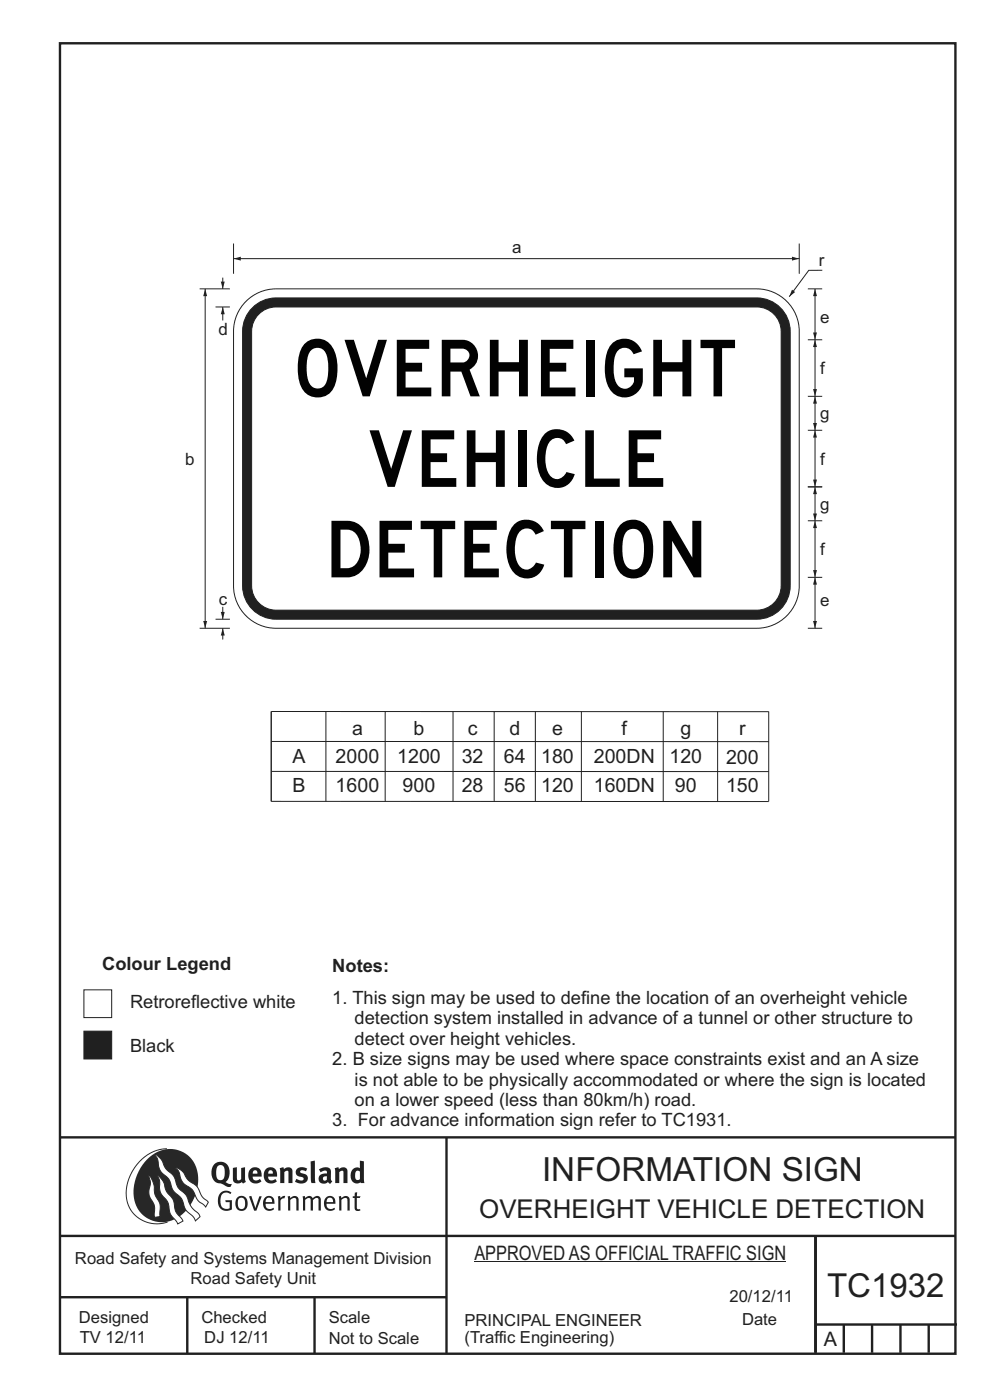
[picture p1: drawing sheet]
<svg xmlns="http://www.w3.org/2000/svg" width="210mm" height="297mm" viewBox="0 0 210 297" stroke-linecap="round" stroke-linejoin="round" font-family="sans-serif">
<g fill="none" stroke="#231f20" stroke-width=".51">
<path d="M12.7 9.2h190v278h-190zM12.7 241.3h190M94.7 241.4v45.8M12.7 275.2h82M12.7 262.2h190.1M39.7 275.2v12M66.7 275.2v12M173 262.1v24.9M173 281h30M179 281v6M185 281v6M191 281v6"/>
<path d="M197 281v6"/>
</g>
<path d="M35.4 243.7a9.5 9.5 0 0 0-8.6 10.4 6.5 6.5 0 0 0 8.8 5.1" fill="none" stroke="#2a2723" stroke-width=".21"/>
<path d="M31.3 245.9a6.1 6.1 0 0 1 7.3-1.6 6.1 6.1 0 0 1 3.4 6.6 8.8 8.8 0 0 1-7.2 8.4 6.1 6.1 0 0 1-6.4-7.5 10.5 10.5 0 0 1 2.9-5.9z" fill-rule="evenodd" fill="#2a2723"/>
<g fill="#fff" stroke="#2a2723" stroke-width=".21">
<path d="M31.6 249.3l.3 .3 .6 1.2 .4 2.6 1 2 .1 2.7-1.2 .1-.1-2.4-.9-1.8-.2-.7 .3-2.4z" fill-rule="evenodd"/>
<path d="M37.2 247.7l.5 .1 .9 .6 1.3 1.9 1.9 1.5 1.1 2.1 1.3 1.2-.6 1-1.6-1.5-1.2-2.2-2-1.5-.5-.9-.4-1.5z" fill-rule="evenodd"/>
<path d="M32.8 244.9l.4 .1 .9 .8 1 2.1 1.7 1.5 1 2.5 1.6 1.6 1.2 2.5 1.6 1.6 .2 .5-.9 .9-.5-.9-1.6-1.5-1-2.4-1.7-1.7-.9-2.4-1.8-1.7-.3-.9-.3-1.6z" fill-rule="evenodd"/>
<path d="M33.4 249.4l.5 .3 .7 .9 .7 2.1 1.5 1.9 .5 2.5 1.5 1.8v.1l-1.1 .6-1.6-2.1-.6-2.5-1.4-1.9-.3-1v-1.6z" fill-rule="evenodd"/>
</g>
<g fill="#231f20">
<path d="M46.8 253.1l.5-.4 .7-.1 .6 .1 .5 .3-.2 .3-.9-.3-.8 .2-.3 .7-.1 1.1 .1 .6 .3 .5 .5 .3h.6l.4-.1v-1.3h-.8l-.1-.4h1.4v2l-.7 .2-.8 .1-.6-.3-.5-.4-.3-.8-.1-1 .2-.7z" fill-rule="evenodd"/>
<path d="M50.7 254.3l.7-.2 .5 .5 .1 1.2-.2 .4-.3 .2h-.5l-.4-.3-.2-1.1zM50.4 254l-.5 1.1 .3 1.2 .7 .5 1-.1 .4-.4 .2-.5v-.8l-.2-.7-.3-.4-.5-.2h-.6z" fill-rule="evenodd"/>
<path d="M52.8 253.8l.5-.1 .9 2.6 .8-2.5h.5l-1.1 3h-.5z" fill-rule="evenodd"/>
<path d="M56.6 254.2l.4-.1 .4 .1 .2 .3 .1 .5h-1.4zM56.2 254l-.4 1v.7l.3 .6 .4 .4 .5 .2 1.1-.3 .1-.1-.2-.3-.6 .3-.7-.2-.3-.2-.1-.6v-.1h1.9l-.2-1.2-.8-.5-.5 .1z" fill-rule="evenodd"/>
<path d="M58.9 253.8l.5-.1 .1 .5 .4-.4 .6-.1-.2 .5-.4 .1-.4 .3v2.2h-.5z" fill-rule="evenodd"/>
<path d="M61 253.8l.5-.1a.24 .24 0 0 0 .1 .4 .24 .24 0 0 0 .3-.2l.8-.2 .6 .5v2.6h-.4l-.1-2.3-.1-.3-.3-.1-.8 .5v2.2h-.5z" fill-rule="evenodd"/>
<path d="M64.2 253.8l.4-.1a.23 .23 0 0 0 .2 .4 .23 .23 0 0 0 .3-.2l.5-.2 .6 .2a.23 .23 0 0 0 .2 .2 .23 .23 0 0 0 .2-.1l.8-.3 .6 .4 .1 2.7h-.5v-2.3l-.1-.3-.3-.1-.8 .5v2.2h-.5v-2.3l-.1-.3-.3-.1-.8 .4v2.3h-.4z" fill-rule="evenodd"/>
<path d="M69.5 254.2l.5-.1 .4 .1 .3 .8h-1.4zM69.2 254l-.5 1 .1 .7 .2 .6 .4 .4 .4 .2 1.1-.3 .2-.1-.2-.3-.6 .3-.7-.2-.3-.4v-.5h1.9l-.2-1.2-.4-.3-.5-.2-.5 .1z" fill-rule="evenodd"/>
<path d="M71.8 253.8l.5-.1a.24 .24 0 0 0 .1 .4 .24 .24 0 0 0 .4-.2l.7-.2 .6 .5 .1 2.6h-.5v-2.3l-.1-.3-.3-.1-.9 .5v2.2h-.4z" fill-rule="evenodd"/>
<path d="M75.3 253l.5-.1-.1 .9h.8l-.2 .3h-.6v2.2l.2 .2h.5v.3l-.2 .1-.6-.1-.4-.3v-2.4h-.4v-.3h.4z" fill-rule="evenodd"/>
<path d="M46.2 247.4l.4-.2h.4l.6 .6v1.8l-.2 .5-.3 .2h-.8l-.3-.6-.1-1.5zM45.5 246.9l-.4 .7-.2 .8v1l.3 .9 .7 .6 1 .2 1.6 .7 .4-.1 .3-.5h-.6l-.8-.4 .7-1 .2-1.5a1.91 1.91 0 0 0-1.1-1.7 1.91 1.91 0 0 0-2.1 .3z" fill-rule="evenodd"/>
<path d="M49.4 247.8l.8-.2 .1 2.5 .1 .2 .3 .1 .5-.3v-2.3l.8-.2v2.6l.2 .5-.7 .3a.39 .39 0 0 0-.7 0h-.8l-.5-.4z" fill-rule="evenodd"/>
<path d="M53.8 248.4l.3-.1h.3l.2 .7h-1zM53.1 248l-.3 .5-.1 .8v.7l.4 .6 .5 .4 .6 .1 .7-.1 .6-.4-.4-.5-.4 .3h-.5l-.4-.2-.2-.3v-.3h1.9l-.1-1-.3-.6-1-.4-.5 .1z" fill-rule="evenodd"/>
<path d="M57.1 248.4l.2-.1h.4l.2 .7h-1zM56.4 248l-.3 .6-.2 .8 .2 .7 .3 .5 .5 .4 .6 .1 .6-.1 .6-.4-.3-.5-.6 .3h-.5l-.4-.6v-.2h1.9l-.1-1-.3-.6-.5-.3-.5-.1-.5 .1z" fill-rule="evenodd"/>
<path d="M59.3 247.8l.8-.2 .1 .4 1-.4 .7 .3 .1 .5v2.6h-.8v-2.3l-.3-.3-.6 .3v2.3h-.9z" fill-rule="evenodd"/>
<path d="M63 248l.9-.4 1.3 .3-.3 .6-.9-.2-.3 .2 .1 .3 1 .3 .4 .4v.8l-.4 .6-1.1 .2-1.1-.4 .3-.6 1 .3h.3l.2-.3-.1-.3-1-.3-.4-.3-.2-.6z" fill-rule="evenodd"/>
<path d="M68.6 249.7l.7-.2v.7l-.3 .3-.3-.1-.2-.3zM67.7 248.1l.3 .6 .8-.4 .5 .2a.35 .35 0 0 1 0 .5 .35 .35 0 0 1-.5 0l-1 .4-.2 .9 .2 .4 .3 .3h1.1a.49 .49 0 0 1 .8 .2l.5-.6-.3-.4v-1.7l-.2-.5-.4-.3-.6-.1z" fill-rule="evenodd"/>
<path d="M71 247.8l.8-.2 .1 .4 1-.4 .6 .3 .2 .5v2.6h-.8v-2.3l-.3-.3-.6 .3v2.3h-.9z" fill-rule="evenodd"/>
<path d="M75.6 248.5l.3-.1 .4 .2v1.5l-.3 .2-.4-.1-.2-.3v-.9zM76.3 246.2v1.3a.19 .19 0 0 1 0 .3 .19 .19 0 0 1-.3-.1l-.8 .1-.6 .5-.2 .9 .1 1 .3 .5 .6 .3h.6l.5-.2v.2h.8l-.1-4.6z" fill-rule="evenodd"/>
<path d="M65.9 246.4l.9-.2 .1 4.8h-.8l-.1-.3z" fill-rule="evenodd"/>
</g>
<path d="M100.6 267.7h66.2" fill="none" stroke="#231f20" stroke-width=".21"/>
<path d="M17.8 218.8h5.9v5.8h-5.9z" fill-rule="evenodd" fill="#231f20" stroke="#231f20" stroke-width=".21"/>
<path d="M17.8 210h5.9v5.9h-5.9z" fill-rule="evenodd" fill="#fff" stroke="#231f20" stroke-width=".21"/>
<path d="M172.9 122.5v10.8" fill="none" stroke="#231f20" stroke-width=".21"/>
<g fill="#231f20">
<path d="M172.5 131.7h.8l-.4 1.6z"/>
<path d="M172.9 122.5l.4 1.5h-.8z"/>
</g>
<path d="M171.4 72.1h3M171.4 91.3h3M171.4 84.1h3M171.4 110.5h3M171.4 103.3h3M172.9 110.5v12M171.4 133.3h3M171.4 122.5h3" fill="none" stroke="#231f20" stroke-width=".21"/>
<g fill="#231f20">
<path d="M172.5 120.9h.8l-.4 1.6z"/>
<path d="M172.9 110.5l.4 1.5h-.8z"/>
</g>
<path d="M172.9 91.3v12" fill="none" stroke="#231f20" stroke-width=".21"/>
<g fill="#231f20">
<path d="M172.5 101.7h.8l-.4 1.6z"/>
<path d="M172.9 91.3l.4 1.5h-.8z"/>
</g>
<path d="M172.9 72.1v12" fill="none" stroke="#231f20" stroke-width=".21"/>
<g fill="#231f20">
<path d="M172.5 82.5h.8l-.4 1.6z"/>
<path d="M172.9 72.1l.4 1.5h-.8z"/>
</g>
<path d="M49.5 51.7v6.4M49.5 54.9h120" fill="none" stroke="#231f20" stroke-width=".21"/>
<g fill="#231f20">
<path d="M49.5 54.9l1.6-.4v.8z"/>
<path d="M168 54.5l1.5 .4-1.5 .4z"/>
</g>
<path d="M174.4 57.3l-2.8 .1-4.2 5.5M171.4 103.3h3" fill="none" stroke="#231f20" stroke-width=".21"/>
<path d="M168 61.5l.7 .5-1.3 .9z" fill="#231f20"/>
<path d="M172.9 103.3v7.2" fill="none" stroke="#231f20" stroke-width=".21"/>
<g fill="#231f20">
<path d="M172.9 103.3l.4 1.5h-.8z"/>
<path d="M172.5 108.9h.8l-.4 1.6z"/>
</g>
<path d="M172.9 84.1v7.2" fill="none" stroke="#231f20" stroke-width=".21"/>
<g fill="#231f20">
<path d="M172.9 84.1l.4 1.5h-.8z"/>
<path d="M172.5 89.7h.8l-.4 1.6z"/>
</g>
<path d="M169.5 51.7v6.4M171.4 61.3h3M172.9 61.3v10.8" fill="none" stroke="#231f20" stroke-width=".21"/>
<g fill="#231f20">
<path d="M172.5 70.5h.8l-.4 1.6z"/>
<path d="M172.9 61.3l.4 1.5h-.8z"/>
</g>
<path d="M52.2 63.9a9 9 0 0 1 6.3-2.6h102a9 9 0 0 1 9 9v54a9 9 0 0 1-9 9h-102a9 9 0 0 1-9-9v-54a9 9 0 0 1 2.7-6.4z" fill-rule="evenodd" fill="#fff" stroke="#231f20" stroke-width=".21"/>
<path d="M53.2 65.6a7.1 7.1 0 0 1 5.3-2.4h102a7.1 7.1 0 0 1 7.1 7.1v54a7.1 7.1 0 0 1-7.1 7.1h-102a7.1 7.1 0 0 1-7-7.1v-54a7 7 0 0 1 1.7-4.7z" fill-rule="evenodd" fill="#231f20" stroke="#231f20" stroke-width=".21"/>
<path d="M55.2 66.3a5.1 5.1 0 0 1 3.3-1.2h102a5.2 5.2 0 0 1 5.2 5.2v54a5.2 5.2 0 0 1-5.2 5.1h-102a5.2 5.2 0 0 1-5.1-5.1v-54a5.1 5.1 0 0 1 1.8-4z" fill-rule="evenodd" fill="#fff" stroke="#231f20" stroke-width=".21"/>
<path d="M47.3 128.7v2.7" fill="none" stroke="#231f20" stroke-width=".21"/>
<path d="M46.8 129.8h.9l-.4 1.6z" fill="#231f20"/>
<path d="M42.3 61.3h6.5M43.5 61.3v72M42.3 133.3h6.5M45.7 131.4h3.1" fill="none" stroke="#231f20" stroke-width=".21"/>
<g fill="#231f20">
<path d="M43.1 131.7h.8l-.4 1.6z"/>
<path d="M43.5 61.3l.4 1.5h-.8z"/>
</g>
<path d="M47.3 133.3v2.4" fill="none" stroke="#231f20" stroke-width=".21"/>
<path d="M47.3 133.3l.4 1.5h-.9z" fill="#231f20"/>
<path d="M45.7 65.1h3.1M47.3 65.1v2.9" fill="none" stroke="#231f20" stroke-width=".21"/>
<path d="M47.3 65.1l.4 1.6h-.9z" fill="#231f20"/>
<path d="M47.3 58.9v2.4" fill="none" stroke="#231f20" stroke-width=".21"/>
<path d="M46.8 59.7h.9l-.4 1.6z" fill="#231f20"/>
<path d="M57.5 157.3h105.6M69.1 150.9v19.1M81.7 150.9v19.1M96.1 150.9v19.1M104.8 150.9v19.1M113.6 150.9v19.1M123.3 150.9v19.1M140.7 150.9v19.1M152.2 150.9v19.1M163.1 151l-105.6-.1v19.1h105.6M163.1 150.9v19.1M57.6 163.6l105.5 .1" fill="none" stroke="#231f20" stroke-width=".21"/>
<g font-size="12" fill="#010202">
<text x="63.2" y="84.1">OVERHEIGHT</text>
<text x="78.4" y="103.3">VEHICLE</text>
<text x="70.3" y="122.5">DETECTION</text>
</g>
<text font-size="7.1" fill="#231f20" x="115" y="250.6">INFORMATION SIGN</text>
<text font-size="7" fill="#231f20" x="175.4" y="275.2">TC1932</text>
<text font-size="5.5" fill="#231f20" x="101.6" y="258.3">OVERHEIGHT VEHICLE DETECTION</text>
<g font-size="4.2" fill="#231f20">
<text x="74.7" y="155.9">a</text>
<text x="87.7" y="155.9">b</text>
<text x="99.2" y="155.9">c</text>
<text x="108.1" y="155.9">d</text>
<text x="117.1" y="155.8">e</text>
<text x="131.9" y="155.9">f</text>
<text x="144.3" y="155.9">g</text>
<text x="156.8" y="156">r</text>
<text x="62" y="162">A</text>
<text x="71.2" y="162">2000</text>
<text x="84.3" y="162">1200</text>
<text x="97.9" y="162">32</text>
<text x="106.9" y="161.9">64</text>
<text x="114.8" y="161.9">180</text>
<text x="126" y="162">200DN</text>
<text x="142" y="162">120</text>
<text x="106.9" y="168">56</text>
<text x="114.8" y="167.9">120</text>
<text x="154" y="162">200</text>
<text x="62" y="168">B</text>
<text x="71.2" y="168">1600</text>
<text x="85.4" y="168">900</text>
<text x="97.9" y="168">28</text>
<text x="126" y="168">160DN</text>
<text x="143.2" y="168">90</text>
<text x="154" y="168.1">150</text>
<text x="100.6" y="267.2">APPROVED AS OFFICIAL TRAFFIC SIGN</text>
<text x="174.7" y="285.6">A</text>
</g>
<g font-size="3.9" fill="#231f20">
<text x="21.7" y="205.9">Colour Legend</text>
<text x="70.5" y="206.2">Notes:</text>
<text x="27.6" y="213.9">Retroreflective white</text>
<text x="70.5" y="213">1. This sign may be used to define the location of an overheight vehicle</text>
<text x="75.2" y="217.3">detection system installed in advance of a tunnel or other structure to</text>
<text x="75.2" y="221.6">detect over height vehicles.</text>
<text x="27.6" y="223.1">Black</text>
<text x="70.5" y="226">2. B size signs may be used where space constraints exist and an A size</text>
<text x="75.2" y="230.3">is not able to be physically accommodated or where the sign is located</text>
<text x="70.5" y="239">3. For advance information sign refer to TC1931.</text>
<text x="75.2" y="234.6">on a lower speed (less than 80km/h) road.</text>
</g>
<g font-size="3.6" fill="#231f20">
<text x="108.6" y="53.6">a</text>
<text x="173.7" y="56.5">r</text>
<text x="46.4" y="71">d</text>
<text x="174" y="68.6">e</text>
<text x="174" y="79.4">f</text>
<text x="174" y="89">g</text>
<text x="39.2" y="98.6">b</text>
<text x="174" y="98.6">f</text>
<text x="174" y="108.2">g</text>
<text x="174" y="117.8">f</text>
<text x="46.4" y="128.4">c</text>
<text x="174" y="128.6">e</text>
</g>
<g font-size="3.5" fill="#231f20">
<text x="15.9" y="268.1">Road Safety and Systems Management Division</text>
<text x="40.4" y="272.5">Road Safety Unit</text>
<text x="16.7" y="280.6">Designed</text>
<text x="42.7" y="280.6">Checked</text>
<text x="69.7" y="280.6">Scale</text>
<text x="98.5" y="281.3">PRINCIPAL ENGINEER</text>
<text x="154.7" y="276.2">20/12/11</text>
<text x="157.4" y="281.2">Date</text>
<text x="16.9" y="284.8">TV 12/11</text>
<text x="43.3" y="284.9">DJ 12/11</text>
<text x="69.7" y="285.2">Not to Scale</text>
<text x="98.5" y="284.8">(Traffic Engineering)</text>
</g>
</svg>
